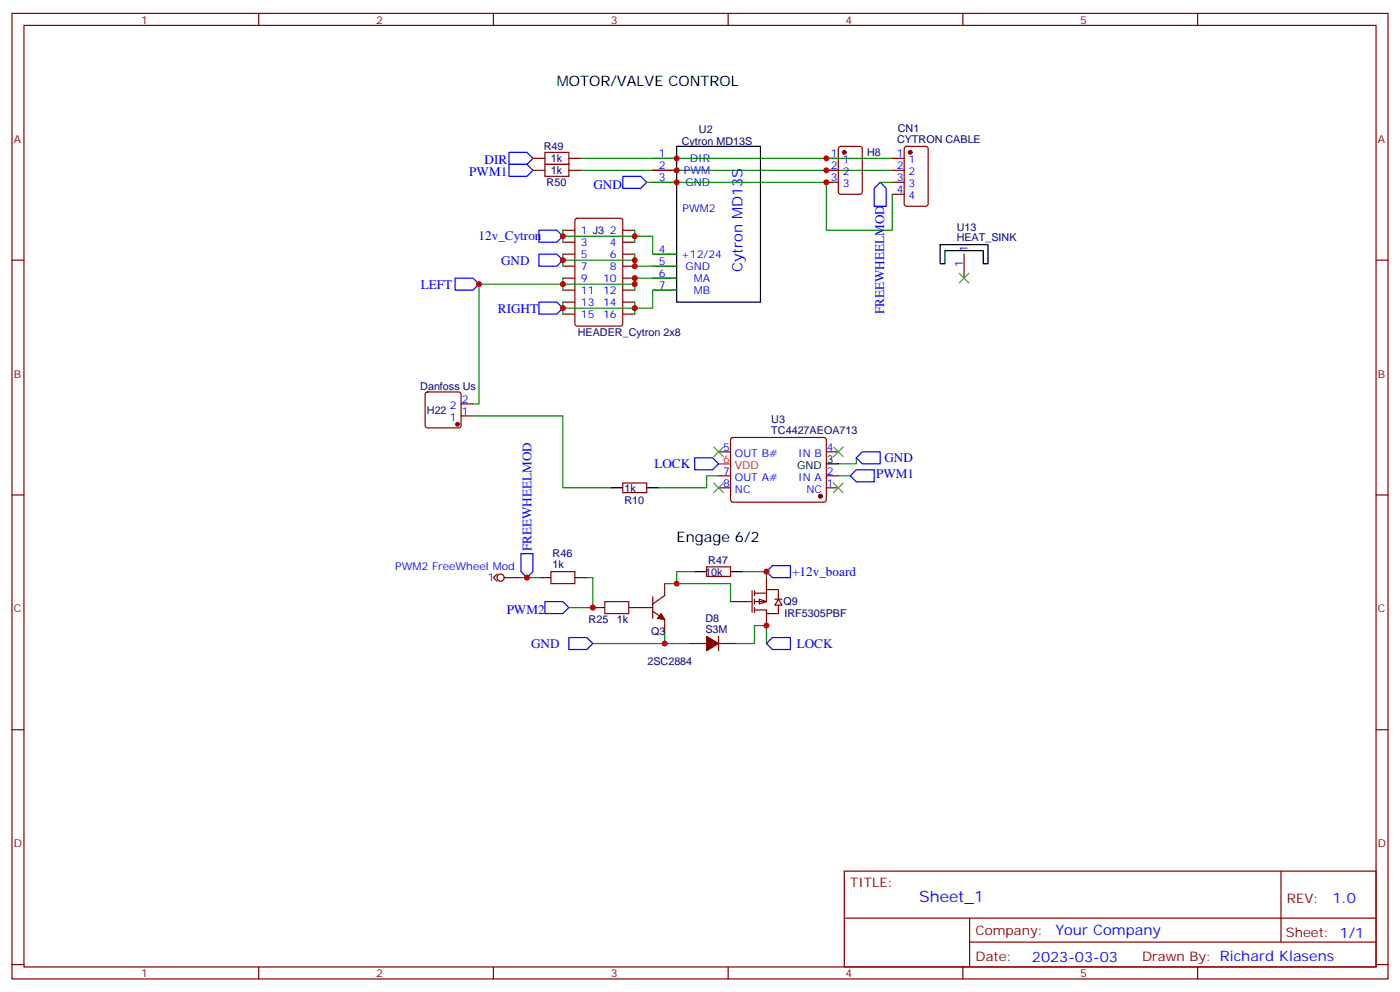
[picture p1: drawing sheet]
<svg xmlns="http://www.w3.org/2000/svg" width="412mm" height="292mm" viewBox="0 0 412 292" stroke-linecap="round" stroke-linejoin="round" font-family="sans-serif">
<g fill="none" stroke="#870000" stroke-width=".35">
<path d="M3.5 4h405.4v284.3h-405.4zM7.1 7.5h398.2v277.3h-398.2zM76.2 4v3.5M145.3 4v3.5M214.5 4v3.5M283.6 4v3.5M352.8 4v3.5M192.3 46.6h7M192.3 50.2h7M192.3 53.7h7M243.4 46.6h3.5M243.4 50.2h3.5"/>
<path d="M243.4 53.7h3.5M247.2 43.3l.4-.2h5.7l.6 .4 .1 13-.5 .7h-5.9l-.6-.4-.1-13zM3.5 76.6h3.6M192.3 74.9h7M192.3 78.4h7M284 74.9v7M405.3 76.6h3.6M192.3 81.9h7M192.3 85.4h7M211.7 133.1h3.5M215.4 129l.5-.2 27.1 .1 .4 .6v18l-.7 .4-27.1-.1-.4-.6v-17.7zM243.4 133.1h3.5"/>
<path d="M3.5 145.8h3.6M183.4 142.2h7.1v2.9h-7.1zM211.7 143.7h3.5M211.7 140.1h3.5M243.4 143.7h3.5M243.4 140.1h3.5M405.3 145.8h3.6M188.7 178.9h3.6M192.3 180l3.5 2.5v3.5M192.3 175.8v6.3M195.8 171.9v3.5l-3.5 2.5M208.1 166.9h7.1v2.9h-7.1z"/>
<path d="M202.8 189.5h5.3M211.7 187.4v4.2M211.7 189.5h5.3M3.5 214.9h3.6M405.3 214.9h3.6M248.7 256.5h156.6v28.3h-156.6zM377.3 256.6v20.8M248.7 270.4h156.5M285.6 277.4h119.6M285.6 270.4v14.1M3.5 284.1h3.6M76.2 284.8v3.5"/>
<path d="M145.3 284.8v3.5M214.5 284.8v3.5M283.6 284.8v3.5M352.8 284.8v3.5M405.3 284.1h3.6"/>
</g>
<path d="M171.1 50.2h91.7M190.5 53.7h52.9v14.1h19.4v-10.6M139.3 122.5h26.5v21.2h14.1M252.2 134.8v1.8h-5.3M211.7 140.1h-3.6v3.6h-14.1M246.9 140.1h3.6M195.8 171.9h19.4v5.3M204.6 168.3h-5.3v3.6M218.7 168.3h7.1v1.8M174.6 189.5h28.2M195.8 186v3.5M217 189.5h5.2v-5.3h3.6v5.3" fill="none" stroke="#008700" stroke-width=".35"/>
<g fill="#870000" stroke="#870000" stroke-width=".35">
<path d="M194.7 180.7l1.1 1.8-2.1-.4z"/>
<path d="M208.1 187.4l3.6 2.1-3.6 2.1z"/>
<circle cx="248.7" cy="44.9" r=".53"/>
<circle cx="241.7" cy="146.1" r=".53"/>
</g>
<path d="M199.3 43.1h24.7v45.9h-24.7zM276.9 72h14.1v5.7h-1.4v-3.9h-11.3v3.9h-1.4zM243.4 136.6h3.5M179.9 143.7h3.5M190.5 143.7h3.5M204.6 168.3h3.5M215.2 168.3h3.5" fill="none" stroke="#000" stroke-width=".35"/>
<path d="M149.9 48.4h5.3l1.8 1.8-1.8 1.7h-5.3zM149.9 44.9h5.3l1.8 1.7-1.8 1.8h-5.3zM183.4 51.9h5.3l1.8 1.8-1.8 1.8h-5.3zM158.7 74.9h5.3l1.8 1.7-1.8 1.8h-5.3zM158.7 89h5.3l1.8 1.7-1.8 1.8h-5.3zM252.2 134.8l1.8-1.7h5.3v3.5h-5.3zM250.5 140.1l1.7-1.7h5.3v3.5h-5.3zM160.5 177.2h5.3l1.8 1.7-1.8 1.8h-5.3zM225.8 168.3l1.7-1.7h5.3v3.5h-5.3zM167.6 187.7h5.3l1.7 1.8-1.7 1.8h-5.3zM225.8 189.5l1.7-1.8h5.3v3.6h-5.3z" fill="none" stroke="#00f" stroke-width=".35"/>
<path d="M211.7 136.6h3.5" fill="none" stroke="#f00" stroke-width=".35"/>
<path d="M210.3 131.7l2.8 2.8M213.1 131.7l-2.8 2.8M245.5 131.7l2.9 2.8M248.4 131.7l-2.9 2.8M210.3 142.2l2.8 2.9M213.1 142.2l-2.8 2.9M245.5 142.2l2.9 2.9M248.4 142.2l-2.9 2.9" fill="none" stroke="#3c3" stroke-width=".35"/>
<g fill="#fff" stroke="#870000" stroke-width=".35">
<path d="M223.7 176.5l2.1 .7-2.1 .7z"/>
<path d="M229.3 176.5l1.1 1.7h-2.2z"/>
</g>
<g fill="none" stroke="#870000" stroke-width=".35">
<path d="M157 46.6h3.5M157 50.2h3.5M167.6 46.6h3.5M167.6 50.2h3.5M262.8 46.6h3.5M262.8 50.2h3.5M262.8 53.7h3.5M262.8 57.2h3.5M266.6 43.3l.5-.2h5.6l.6 .4 .1 16.5-.5 .7h-5.8l-.7-.4-.1-16.5zM165.8 67.8h3.5M165.8 71.3h3.5M165.8 74.9h3.5"/>
<path d="M165.8 78.4h3.5M169.6 64.5l.4-.2h12.7l.7 .4v30.6l-.4 .7h-13l-.6-.4-.1-30.6zM183.4 67.8h3.6M183.4 71.3h3.6M183.4 74.9h3.6M183.4 78.4h3.6M165.8 81.9h3.5M165.8 85.4h3.5M165.8 89h3.5M165.8 92.5h3.5M183.4 81.9h3.6M183.4 85.4h3.6"/>
<path d="M183.4 89h3.6M183.4 92.5h3.6M125.5 115.6l.4-.2h9.2l.5 .2 .2 .5v9.2l-.2 .5-.5 .2h-9.2l-.5-.2-.2-.5v-9.2zM135.8 119h3.5M135.8 122.5h3.5M146.4 169.1l-1.1 1 1.1 1.1M148.5 170.1h5M158.7 170.1h3.6M169.3 170.1h3.6M174.6 178.9h3.6M185.2 178.9h3.5M215.2 177.2h6.3"/>
<path d="M221.5 174v6.3M222.2 174.7h3.6M222.2 174v1.4M222.2 176.5v1.4M222.2 178.9v1.4M225.8 173.6h3.5v2.9M225.8 173.6v3.6h-3.6M225.8 170.1v3.5M228.2 176.5h2.2M229.3 178.2v2.5h-3.5v-1.1h-3.6M225.8 180.7v3.5"/>
<circle cx="147.5" cy="170.1" r="1.06"/>
</g>
<path d="M282.6 80.5l2.8 2.8M285.4 80.5l-2.8 2.8" fill="none" stroke="#3c3" stroke-width=".35"/>
<g fill="none" stroke="#008700" stroke-width=".35">
<path d="M171.1 46.6h91.7M259.3 53.7h3.5M165.8 69.6h26.5v5.3h7M165.8 67.8v3.5M165.8 74.9v3.5M165.8 76.6h21.2M187 74.9v3.5h12.3M187 67.8v3.5M165.8 85.4v-1.7h-24.7v35.3h-1.8M165.8 81.9v1.8h21.2M165.8 89v3.5M187 89v1.7h-21.2"/>
<path d="M199.3 81.9h-12.3v3.5M199.3 85.4h-7v5.3h-5.3v1.8M153.5 170.1h5.2M172.9 170.1h1.7v8.8h-7"/>
</g>
<path d="M160.5 44.9h7.1v3.5h-7.1zM160.5 48.4h7.1v3.5h-7.1zM162.3 168.3h7v3.6h-7zM178.2 177.2h7v3.5h-7z" fill="none" stroke="#a10000" stroke-width=".35"/>
<path d="M259.3 53.7l1.8 1.8v5.2h-3.6v-5.2zM158.7 67.8h5.3l1.8 1.8-1.8 1.7h-5.3zM134.1 81.9h5.2l1.8 1.8-1.8 1.7h-5.2zM204.6 134.8h5.3l1.8 1.8-1.8 1.8h-5.3zM153.5 163.1h3.5v5.2l-1.8 1.8-1.7-1.8z" fill="none" stroke="#00f" stroke-width=".35"/>
<g fill="#870000" stroke="#870000" stroke-width=".35">
<circle cx="134.8" cy="125" r=".53"/>
<circle cx="268.1" cy="44.9" r=".53"/>
</g>
<g fill="#c00">
<circle cx="199.3" cy="53.7" r=".88"/>
<circle cx="199.3" cy="50.2" r=".88"/>
<circle cx="195.8" cy="189.5" r=".88"/>
<circle cx="225.8" cy="168.3" r=".88"/>
<circle cx="199.3" cy="171.9" r=".88"/>
<circle cx="225.8" cy="184.2" r=".88"/>
<circle cx="199.3" cy="46.6" r=".88"/>
<circle cx="174.6" cy="178.9" r=".88"/>
<circle cx="165.8" cy="69.6" r=".88"/>
<circle cx="187" cy="69.6" r=".88"/>
<circle cx="187" cy="76.6" r=".88"/>
<circle cx="165.8" cy="76.6" r=".88"/>
<circle cx="187" cy="81.9" r=".88"/>
<circle cx="165.8" cy="83.7" r=".88"/>
<circle cx="187" cy="83.7" r=".88"/>
<circle cx="187" cy="90.7" r=".88"/>
<circle cx="165.8" cy="90.7" r=".88"/>
<circle cx="187" cy="78.4" r=".88"/>
<circle cx="141.1" cy="83.7" r=".88"/>
<circle cx="243.4" cy="46.6" r=".88"/>
<circle cx="243.4" cy="53.7" r=".88"/>
<circle cx="243.4" cy="50.2" r=".88"/>
<circle cx="155.2" cy="170.1" r=".88"/>
</g>
<text font-size="4.6" fill="#00f" x="270.8" y="265.6">Sheet_1</text>
<g font-size="4.2">
<text x="164" y="25.5">MOTOR/VALVE CONTROL</text>
<text x="199.3" y="159.5">Engage 6/2</text>
</g>
<g font-size="4.2" fill="#00f">
<text x="218.7" y="80.2" transform="rotate(-90 218.7 80.2)">Cytron MD13S</text>
<text x="392.5" y="265.8">1.0</text>
<text x="310.9" y="275.4">Your Company</text>
<text x="304" y="283.2">2023-03-03</text>
</g>
<g font-size="3.9" fill="#00f">
<text x="138.2" y="51.9">PWM1</text>
<text x="142.8" y="48.4">DIR</text>
<text x="174.8" y="55.6">GND</text>
<text x="141" y="70.8">12v_Cytron</text>
<text x="147.6" y="77.9">GND</text>
<text x="124" y="85">LEFT</text>
<text x="146.7" y="92">RIGHT</text>
<text x="260.5" y="92.6" transform="rotate(-90 260.5 92.6)">FREEWHEELMOD</text>
<text x="192.7" y="137.8">LOCK</text>
<text x="260.5" y="136.1">GND</text>
<text x="258.1" y="140.8">PWM1</text>
<text x="156.5" y="162.3" transform="rotate(-90 156.5 162.3)">FREEWHEELMOD</text>
<text x="233.4" y="169.6">+12v_board</text>
<text x="149.2" y="180.7">PWM2</text>
<text x="156.4" y="190.8">GND</text>
<text x="234.7" y="190.8">LOCK</text>
</g>
<g font-size="3.9" fill="#800">
<text x="250.5" y="261.1">TITLE:</text>
<text x="379.1" y="265.8">REV:</text>
<text x="287.4" y="275.3">Company:</text>
<text x="378.7" y="275.9">Sheet: 1/1</text>
<text x="287.4" y="283">Date:</text>
<text x="336.4" y="283.1">Drawn By: Richard Klasens</text>
</g>
<g font-size="3.2" fill="#800">
<text x="41.6" y="6.9">1</text>
<text x="110.8" y="6.9">2</text>
<text x="179.9" y="6.9">3</text>
<text x="249.1" y="6.9">4</text>
<text x="318.2" y="6.9">5</text>
<text x="4.1" y="42.1">A</text>
<text x="405.9" y="42.1">A</text>
<text x="4.1" y="111.2">B</text>
<text x="405.9" y="111.2">B</text>
<text x="4.1" y="180.3">C</text>
<text x="405.9" y="180.3">C</text>
<text x="4.1" y="249.5">D</text>
<text x="405.9" y="249.5">D</text>
<text x="41.6" y="287.8">1</text>
<text x="110.8" y="287.8">2</text>
<text x="179.9" y="287.8">3</text>
<text x="249.1" y="287.8">4</text>
<text x="318.2" y="287.8">5</text>
</g>
<g font-size="3.2" fill="#000080">
<text x="205.9" y="39.1">U2</text>
<text x="264.5" y="38.8">CN1</text>
<text x="160.2" y="44.2">R49</text>
<text x="162.3" y="47.8">1k</text>
<text x="200.8" y="42.6">Cytron MD13S</text>
<text x="255.4" y="46">H8</text>
<text x="264.2" y="42.1">CYTRON CABLE</text>
<text x="162.3" y="51.3">1k</text>
<text x="161" y="54.8">R50</text>
<text x="281.8" y="71">HEAT_SINK</text>
<text x="281.8" y="67.9">U13</text>
<text x="170.2" y="98.9">HEADER_Cytron 2x8</text>
<text x="123.8" y="114.8">Danfoss Us</text>
<text x="125.7" y="121.9">H22</text>
<text x="227.2" y="124.6">U3</text>
<text x="227.2" y="127.8">TC4427AEOA713</text>
<text x="184" y="148.3">R10</text>
<text x="184" y="144.8">1k</text>
<text x="162.8" y="167.3">1k</text>
<text x="162.8" y="164.1">R46</text>
<text x="208.7" y="166">R47</text>
<text x="207.8" y="169.5">10k</text>
<text x="230.8" y="178.3">Q9</text>
<text x="173.4" y="183.6">R25</text>
<text x="181.7" y="183.6">1k</text>
<text x="207.8" y="183.2">D8</text>
<text x="231.1" y="181.8">IRF5305PBF</text>
<text x="191.8" y="187.1">Q3</text>
<text x="207.8" y="186.3">S3M</text>
<text x="190.7" y="195.9">2SC2884</text>
</g>
<g font-size="3.2" fill="#00f">
<text x="194" y="46.3">1</text>
<text x="203.2" y="47.7">DIR</text>
<text x="244.8" y="46.3">1</text>
<text x="264.2" y="46.3">1</text>
<text x="194" y="49.8">2</text>
<text x="194" y="53.3">3</text>
<text x="201.5" y="51.2">PWM</text>
<text x="244.8" y="49.8">2</text>
<text x="244.8" y="53.3">3</text>
<text x="248.2" y="48">1</text>
<text x="248.2" y="51.6">2</text>
<text x="264.2" y="49.8">2</text>
<text x="264.2" y="53.3">3</text>
<text x="267.7" y="48">1</text>
<text x="267.7" y="51.6">2</text>
<text x="201.9" y="54.8">GND</text>
<text x="248.2" y="55.1">3</text>
<text x="264.2" y="56.9">4</text>
<text x="267.7" y="55.1">3</text>
<text x="267.7" y="58.6">4</text>
<text x="201.1" y="62.5">PWM2</text>
<text x="171.1" y="68.9">1 J3</text>
<text x="179.7" y="68.9">2</text>
<text x="171.1" y="72.4">3</text>
<text x="171.1" y="75.9">5</text>
<text x="179.7" y="72.4">4</text>
<text x="179.7" y="75.9">6</text>
<text x="194" y="74.5">4</text>
<text x="200.6" y="75.9">+12/24</text>
<text x="285" y="74.2" transform="rotate(-90 285 74.2)">1</text>
<text x="171.1" y="79.4">7</text>
<text x="171.1" y="83">9</text>
<text x="177.6" y="83">10</text>
<text x="179.7" y="79.4">8</text>
<text x="194" y="78">5</text>
<text x="194" y="81.6">6</text>
<text x="201.9" y="79.4">GND</text>
<text x="204.4" y="83">MA</text>
<text x="283.6" y="78.6" transform="rotate(-90 283.6 78.6)">1</text>
<text x="171.1" y="86.5">11</text>
<text x="177.6" y="86.5">12</text>
<text x="194" y="85.1">7</text>
<text x="204.4" y="86.5">MB</text>
<text x="171.1" y="90">13</text>
<text x="171.1" y="93.6">15</text>
<text x="177.6" y="90">14</text>
<text x="177.6" y="93.6">16</text>
<text x="136" y="118.6">2</text>
<text x="132.5" y="123.9">1</text>
<text x="132.5" y="120.4">2</text>
<text x="136" y="122.1">1</text>
<text x="213" y="132.7">5</text>
<text x="216.5" y="134.5">OUT B#</text>
<text x="235.1" y="134.5">IN B</text>
<text x="243.6" y="132.7">4</text>
<text x="213" y="139.8">7</text>
<text x="213" y="143.3">8</text>
<text x="216.5" y="141.5">OUT A#</text>
<text x="235.1" y="141.5">IN A</text>
<text x="243.6" y="143.3">1</text>
<text x="243.6" y="139.8">2</text>
<text x="216.5" y="145.1">NC</text>
<text x="237.5" y="145.1">NC</text>
<text x="116.4" y="168">PWM2 FreeWheel Mod</text>
<text x="143.7" y="171.2">1</text>
</g>
<g font-size="3.2" fill="#f00">
<text x="213" y="136.2">6</text>
<text x="216.5" y="138">VDD</text>
</g>
<g font-size="3.2">
<text x="243.6" y="136.2">3</text>
<text x="234.8" y="138">GND</text>
</g>
</svg>
